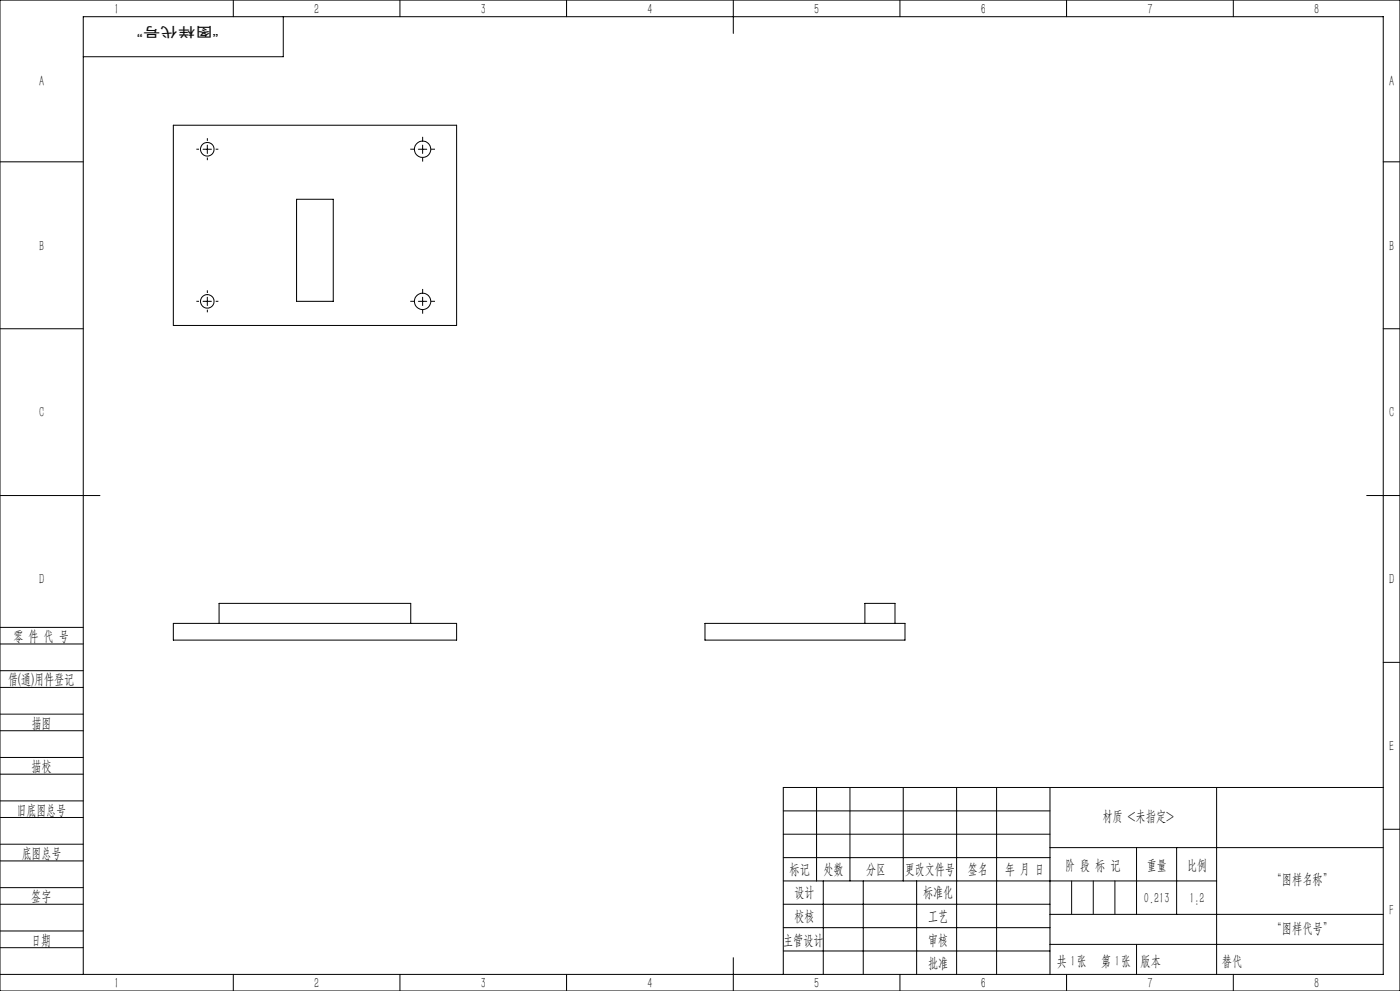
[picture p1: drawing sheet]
<svg xmlns="http://www.w3.org/2000/svg" width="420mm" height="297mm" viewBox="0 0 420 297" stroke-linecap="round" stroke-linejoin="round" font-family="sans-serif">
<g fill="none" stroke="#000" stroke-width=".3">
<path d="M0 0h420v297h-420zM70 0v5M85 5v12h-60M120 0v5M170 0v5M220 0v10M270 0v5M320 0v5M370 0v5M52 37.5h85v60h-85zM0 48.5h25M60.9 44.7h2.5"/>
<path d="M62.2 43.5v2.5M89 59.7h11v30.6h-11zM125.5 44.7h2.5M126.8 43.5v2.5M415 48.5h5M0 98.5h25M60.9 90.3h2.5M62.2 89.1v2.5M125.5 90.3h2.5M126.8 89.1v2.5M415 98.5h5M0 148.5h30"/>
<path d="M410 148.5h10M0 193h25M0 188h25M52 186.8h85v5h-85zM65.7 186.8v-6h57.5v6M211.5 186.8h60v5h-60zM259.5 186.8v-6h9v6M415 198.5h5M0 206h25M0 201h25M0 219h25M0 214h25"/>
<path d="M0 232h25M0 227h25M245 236v28M255 236v28M271 236v28M287 236v56M299 236v56M315 236v56M365 236v56M415 236h-180v56M0 245h25M0 240h25"/>
<path d="M0 258h25M0 253h25M235 243h80M235 250h80M235 257h80M315 254h100M341 254v20M353 254v20M415 248.5h5M0 271h25M0 266h25M0 279h25"/>
<path d="M235 271h80M235 264h130M235 278h80M247 264v28M259 264v28M275 264v28M315 274h100M0 284h25M0 292h415v-287h-390v287M70 292v5M120 292v5M170 292v5"/>
<path d="M220 287v10M235 285h80M270 292v5M315 283h100M320 292v5M370 292v5"/>
<circle cx="62.2" cy="44.7" r="2.04"/>
<circle cx="126.8" cy="44.7" r="2.47"/>
<circle cx="62.2" cy="90.3" r="2.03"/>
<circle cx="126.8" cy="90.3" r="2.46"/>
</g>
<g fill="none" stroke="#000" stroke-width=".3" stroke-dasharray="30.5 1.3 1.3 1.3" stroke-linecap="butt">
<path d="M59.7 44.7h-.8M62.2 42.2v-.8M62.2 47.2v.8M64.7 44.7h.8M124.3 44.7h-1.2M126.8 42.2v-1.2M126.8 47.2v1.2M129.3 44.7h1.2M59.7 90.3h-.8M62.2 87.8v-.8M62.2 92.8v.8M64.7 90.3h.8"/>
<path d="M124.3 90.3h-1.2M126.8 87.8v-1.2M126.8 92.8v1.2M129.3 90.3h1.2"/>
</g>
<path d="M321.5 264v10M328 264v10M334.5 264v10M341 283v9" fill="none" stroke="#0a0605" stroke-width=".3"/>
<g font-size="4.4">
<text x="34.2" y="4.2">1</text>
<text x="94.2" y="4.2">2</text>
<text x="144.2" y="4.2">3</text>
<text x="194.2" y="4.2">4</text>
<text x="244.2" y="4.2">5</text>
<text x="294.2" y="4.2">6</text>
<text x="344.2" y="4.2">7</text>
<text x="394.2" y="4.2">8</text>
<text x="11.7" y="25.9">A</text>
<text x="416.7" y="25.9">A</text>
<text x="11.7" y="75.1">B</text>
<text x="416.7" y="75.1">B</text>
<text x="11.7" y="125.1">C</text>
<text x="416.7" y="125.1">C</text>
<text x="11.7" y="175.1">D</text>
<text x="416.7" y="175.1">D</text>
<text x="4" y="192">零 件 代 号</text>
<text x="2.5" y="205.1">借(通)用件登记</text>
<text x="9.5" y="218.1">描图</text>
<text x="416.7" y="225.1">E</text>
<text x="9.5" y="231.1">描校</text>
<text x="5" y="244.2">旧底图总号</text>
<text x="330.7" y="246.2">材质 &lt;未指定&gt;</text>
<text x="6.5" y="257.2">底图总号</text>
<text x="236.9" y="261.9">标记</text>
<text x="247.1" y="261.9">处数</text>
<text x="259.9" y="261.9">分区</text>
<text x="271.5" y="261.9">更改文件号</text>
<text x="290.4" y="261.9">签名</text>
<text x="301.5" y="261.9">年 月 日</text>
<text x="319.5" y="260.6">阶 段 标 记</text>
<text x="344" y="260.6">重量</text>
<text x="356.1" y="260.6">比例</text>
<text x="238.3" y="268.9">设计</text>
<text x="276.9" y="268.9">标准化</text>
<text x="381.5" y="264.8">“图样名称”</text>
<text x="9.4" y="270.1">签字</text>
<text x="343.2" y="270.7">0.213</text>
<text x="356.8" y="270.7">1:2</text>
<text x="416.8" y="274.4">F</text>
<text x="238.3" y="276.1">校核</text>
<text x="278.4" y="276">工艺</text>
<text x="381.5" y="279.6">“图样代号”</text>
<text x="9.4" y="283.2">日期</text>
<text x="234.9" y="283.3">主管设计</text>
<text x="278.4" y="283.3">审核</text>
<text x="278.4" y="290.2">批准</text>
<text x="317.1" y="289.4">共 张</text>
<text x="321.1" y="289.4">1</text>
<text x="330.3" y="289.4">第 张</text>
<text x="334.5" y="289.4">1</text>
<text x="342.1" y="289.4">版本</text>
<text x="34.2" y="296.2">1</text>
<text x="94.2" y="296.2">2</text>
<text x="144.2" y="296.2">3</text>
<text x="194.2" y="296.2">4</text>
<text x="244.2" y="296.2">5</text>
<text x="294.2" y="296.2">6</text>
<text x="344.2" y="296.2">7</text>
<text x="394.2" y="296.2">8</text>
</g>
<text font-size="4.4" fill="#0a0605" x="366.6" y="289.4">替代</text>
<text font-size="4.1" fill="#0a0605" x="65.6" y="8" transform="rotate(-180 65.6 8)">“图样代号”</text>
</svg>
